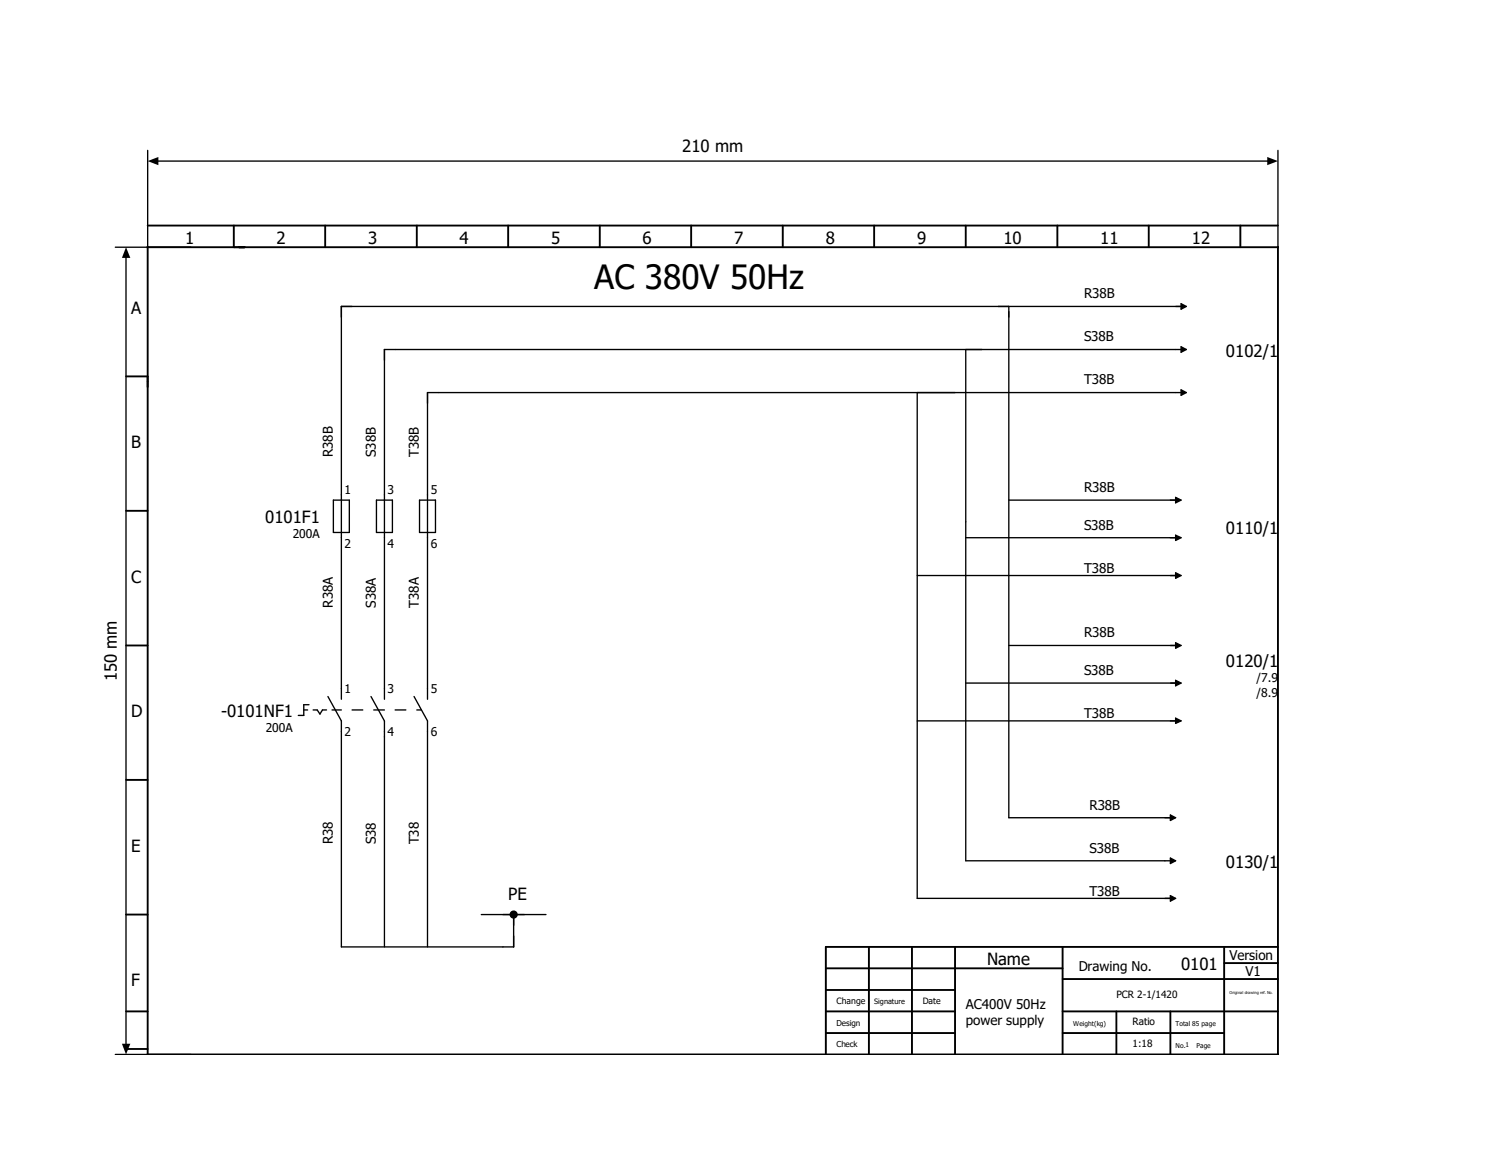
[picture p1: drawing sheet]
<svg xmlns="http://www.w3.org/2000/svg" width="279mm" height="216mm" viewBox="0 0 279 216" stroke-linecap="round" stroke-linejoin="round" font-family="sans-serif">
<path d="M15.4 0l-15.4 15.4M0 169.6l32.2 26.4" fill="none" stroke="#fff" stroke-width=".19"/>
<g fill="none" stroke="#000" stroke-width=".35">
<path d="M27.4 45.9h210v150h-210zM27.4 41.9h210M43.4 41.9v4M60.4 41.9v4M77.4 41.9v4M94.4 41.9v4M111.4 41.9v4M128.4 41.9v4M145.4 41.9v4M162.4 41.9v4M179.4 41.9v4M196.4 41.9v4"/>
<path d="M213.4 41.9v4M230.4 41.9v4M23.4 69.9h4M23.4 94.9h4M23.4 119.9h4M23.4 144.9h4M23.4 169.9h4M153.4 179.9h44M161.4 175.9v20M169.4 175.9v20M177.4 175.9v20M197.4 175.9v20"/>
<path d="M227.4 175.9v20M227.4 178.9h10M237.4 175.9h-84v20M23.4 187.9h4M23.4 194.9h4M153.4 187.9h24M153.4 191.9h24M153.4 183.9h24M197.4 187.9h40M197.4 181.9h40M197.4 191.9h30M207.4 187.9v8"/>
<path d="M217.4 187.9v8"/>
</g>
<g fill="#000">
<path d="M27.4 29.9l2-.7v1.5zM235.4 29.2l2 .7-2 .8zM23.4 45.9l.8 2h-1.6zM22.6 193.9h1.6l-.8 2z"/>
<path d="M94.9 169.4a.76 .76 0 0 1 .8-.2 .76 .76 0 0 1 .5 .7h-.8h.8a.76 .76 0 0 1-1.1 .7 .76 .76 0 0 1-.2-1.2z" fill-rule="evenodd"/>
</g>
<g fill="none" stroke="#000" stroke-width=".25">
<path d="M27.4 27.9v18M28.4 29.9h208M237.4 27.9v18M21.4 45.9h14M23.4 46.9v148M187.4 56.9v95h30M219.4 56.9h-156v73M219.4 56.4l1 .5-1 .5zM170.4 72.9v94h47M179.4 64.9v95h38M219.4 64.9h-148v65M219.4 72.9h-140v57"/>
<path d="M219.4 64.4l1 .5-1 .5zM219.4 72.4l1 .5-1 .5zM61.9 92.9h3v6h-3zM69.9 92.9h3v6h-3zM77.9 92.9h3v6h-3zM179.4 99.9h39M187.4 92.9h31M218.4 92.4l1 .5-1 .5zM218.4 99.4l1 .5-1 .5zM170.4 106.9h48M187.4 119.9h31M218.4 106.4l1 .5-1 .5z"/>
<path d="M218.4 119.4l1 .5-1 .5zM56.4 131.9h.7M57.4 130.9h-1v2h-1M58.2 131.9h.7l.5 .8 .5-.8h.8M60.9 129.4l2.5 4.5v42h32v-6M61.7 131.9h1.7M65.4 131.9h2M68.9 129.4l2.5 4.5v42M69.4 131.9h2M73.4 131.9h2M76.9 129.4l2.5 4.5v42M77.4 131.9h.9"/>
<path d="M170.4 133.9h48M179.4 126.9h39M218.4 133.4l1 .5-1 .5zM218.4 126.4l1 .5-1 .5zM217.4 151.4l1 .5-1 .5zM217.4 159.4l1 .5-1 .5zM89.4 169.9h12M217.4 166.4l1 .5-1 .5zM21.4 195.9h14"/>
</g>
<path d="M219.4 56.4l1 .5-1 .5zM219.4 64.4l1 .5-1 .5zM219.4 72.4l1 .5-1 .5zM218.4 99.4l1 .5-1 .5zM218.4 92.4l1 .5-1 .5zM218.4 119.4l1 .5-1 .5zM218.4 106.4l1 .5-1 .5zM218.4 133.4l1 .5-1 .5zM218.4 126.4l1 .5-1 .5zM217.4 151.4l1 .5-1 .5zM217.4 159.4l1 .5-1 .5zM217.4 166.4l1 .5-1 .5z" fill="#000"/>
<text font-size="6.2" x="110.4" y="53.6">AC 380V 50Hz</text>
<g font-size="3.1">
<text x="126.7" y="28.3">210 mm</text>
<text x="34.4" y="45.3">1</text>
<text x="51.4" y="45.3">2</text>
<text x="68.4" y="45.3">3</text>
<text x="85.4" y="45.3">4</text>
<text x="102.4" y="45.3">5</text>
<text x="119.4" y="45.3">6</text>
<text x="136.4" y="45.3">7</text>
<text x="153.4" y="45.3">8</text>
<text x="170.4" y="45.3">9</text>
<text x="186.4" y="45.3">10</text>
<text x="204.4" y="45.3">11</text>
<text x="221.4" y="45.3">12</text>
<text x="24.4" y="58.3">A</text>
<text x="227.8" y="66.3">0102/1</text>
<text x="24.4" y="83.3">B</text>
<text x="49.3" y="97.2">0101F1</text>
<text x="227.8" y="99.3">0110/1</text>
<text x="24.4" y="108.2">C</text>
<text x="227.8" y="123.9">0120/1</text>
<text x="21.7" y="126.6" transform="rotate(-90 21.7 126.6)">150 mm</text>
<text x="24.4" y="133.3">D</text>
<text x="41.1" y="133.1">-0101NF1</text>
<text x="24.4" y="158.3">E</text>
<text x="227.8" y="161.2">0130/1</text>
<text x="94.4" y="167.3">PE</text>
<text x="183.4" y="179.3">Name</text>
<text x="24.4" y="183.3">F</text>
<text x="219.4" y="180.3">0101</text>
</g>
<g font-size="2.5">
<text x="201.4" y="55.4">R38B</text>
<text x="201.4" y="63.4">S38B</text>
<text x="201.4" y="71.4">T38B</text>
<text x="61.8" y="84.9" transform="rotate(-90 61.8 84.9)">R38B</text>
<text x="69.8" y="84.9" transform="rotate(-90 69.8 84.9)">S38B</text>
<text x="77.8" y="84.9" transform="rotate(-90 77.8 84.9)">T38B</text>
<text x="201.4" y="91.4">R38B</text>
<text x="201.4" y="98.4">S38B</text>
<text x="201.4" y="106.4">T38B</text>
<text x="61.8" y="112.9" transform="rotate(-90 61.8 112.9)">R38A</text>
<text x="69.8" y="112.9" transform="rotate(-90 69.8 112.9)">S38A</text>
<text x="77.8" y="112.9" transform="rotate(-90 77.8 112.9)">T38A</text>
<text x="201.4" y="118.4">R38B</text>
<text x="201.4" y="125.4">S38B</text>
<text x="201.4" y="133.4">T38B</text>
<text x="202.4" y="150.4">R38B</text>
<text x="61.8" y="156.9" transform="rotate(-90 61.8 156.9)">R38</text>
<text x="69.8" y="156.9" transform="rotate(-90 69.8 156.9)">S38</text>
<text x="77.8" y="156.9" transform="rotate(-90 77.8 156.9)">T38</text>
<text x="202.4" y="158.4">S38B</text>
<text x="202.4" y="166.4">T38B</text>
<text x="228.4" y="178.4">Version</text>
<text x="200.4" y="180.4">Drawing No.</text>
<text x="231.4" y="181.4">V1</text>
<text x="179.4" y="187.4">AC400V 50Hz</text>
<text x="179.4" y="190.4">power supply</text>
</g>
<g font-size="2.2">
<text x="64" y="91.8">1</text>
<text x="72" y="91.8">3</text>
<text x="80" y="91.8">5</text>
<text x="54.4" y="100">200A</text>
<text x="64" y="101.7">2</text>
<text x="72" y="101.7">4</text>
<text x="80" y="101.7">6</text>
<text x="64" y="128.8">1</text>
<text x="72" y="128.8">3</text>
<text x="80" y="128.8">5</text>
<text x="233.4" y="126.7">/7.9</text>
<text x="233.4" y="129.5">/8.9</text>
<text x="49.4" y="136">200A</text>
<text x="64" y="136.7">2</text>
<text x="72" y="136.7">4</text>
<text x="80" y="136.7">6</text>
</g>
<g font-size="1.9">
<text x="207.4" y="185.5">PCR 2-1/1420</text>
<text x="210.4" y="190.5">Ratio</text>
<text x="210.4" y="194.5">1:18</text>
</g>
<g font-size="1.6">
<text x="155.4" y="186.6">Change</text>
<text x="171.4" y="186.6">Date</text>
</g>
<g font-size="1.5">
<text x="155.4" y="190.6">Design</text>
<text x="155.4" y="194.6">Check</text>
</g>
<text font-size="1.4" x="162.4" y="186.6">Signature</text>
<g font-size="1.2">
<text x="199.4" y="190.6">Weight(kg)</text>
<text x="218.4" y="190.6">Total 85 page</text>
<text x="218.4" y="194.6">No.1</text>
<text x="222.3" y="194.6">Page</text>
</g>
<text font-size=".7" x="228.4" y="184.7">Original drawing ref. No.</text>
</svg>
